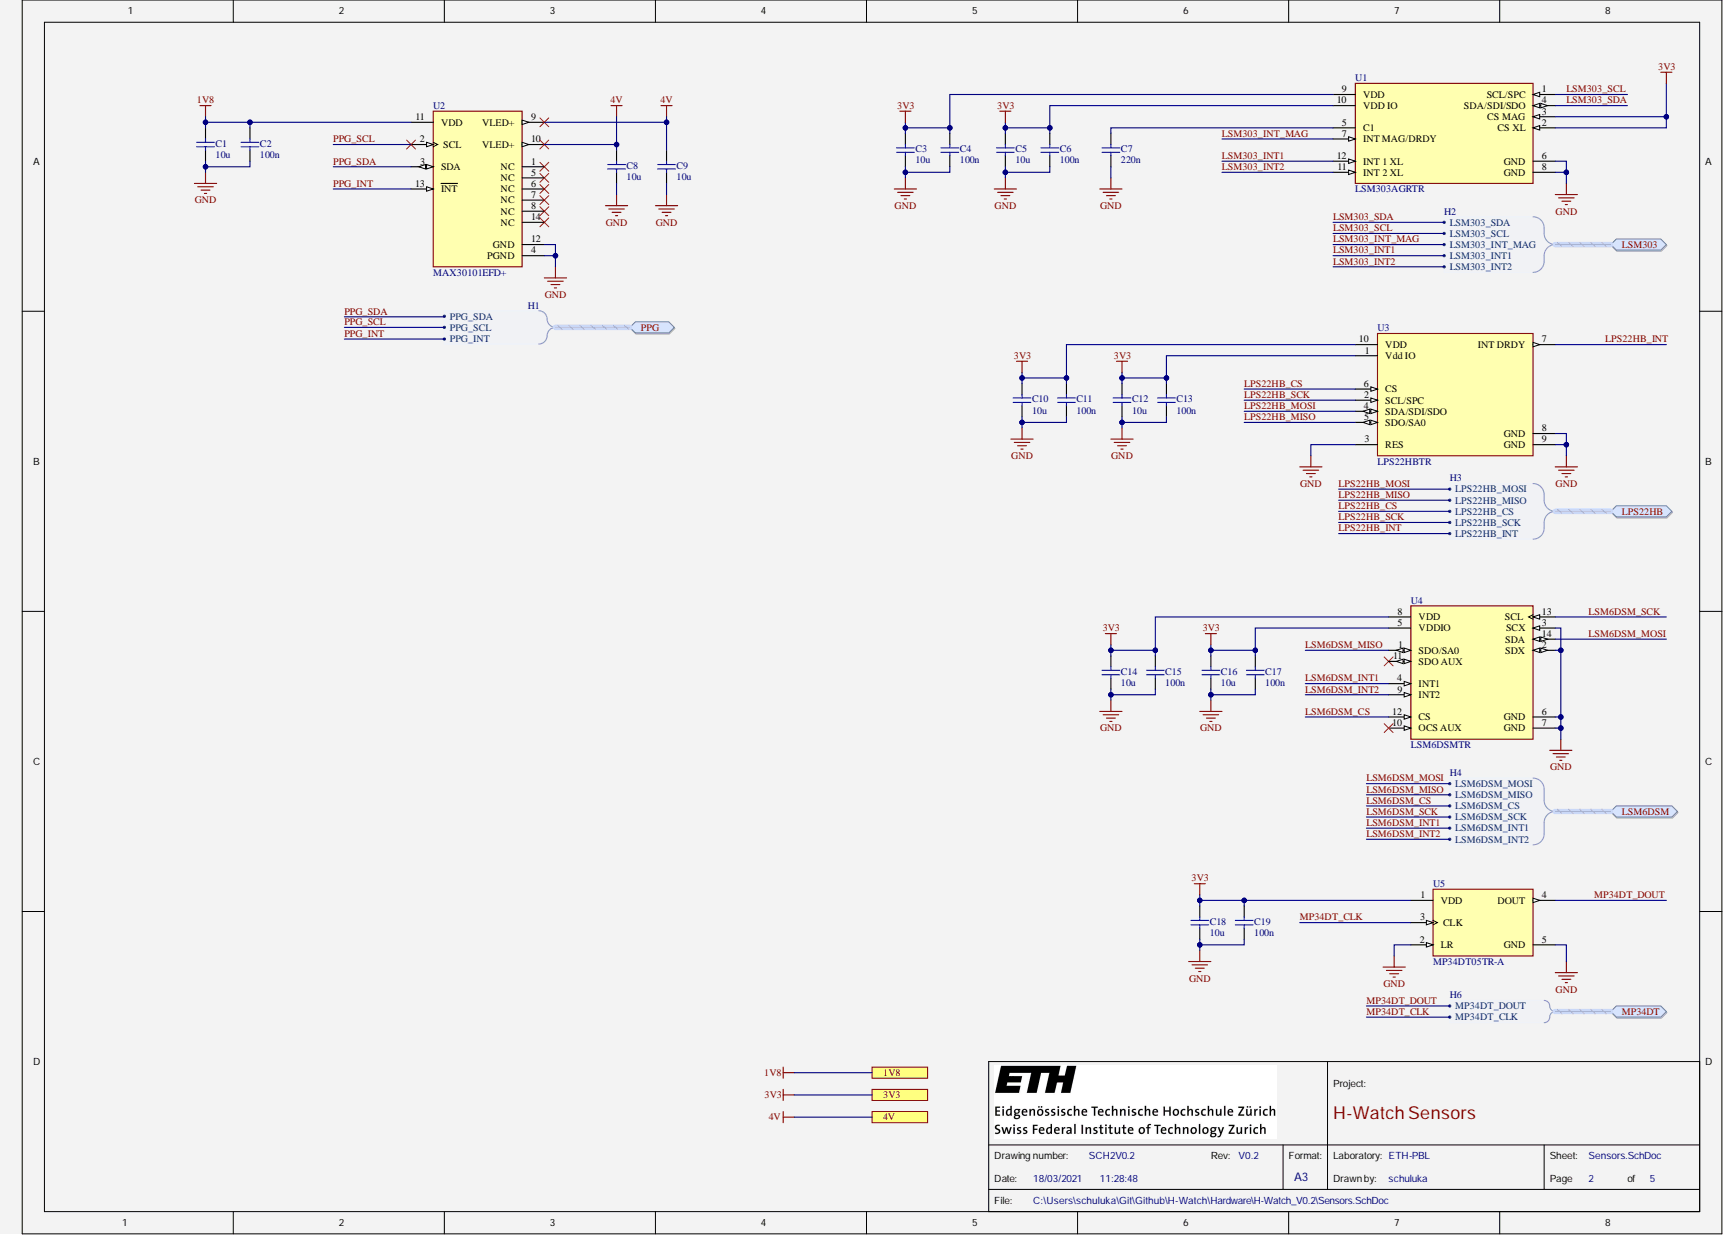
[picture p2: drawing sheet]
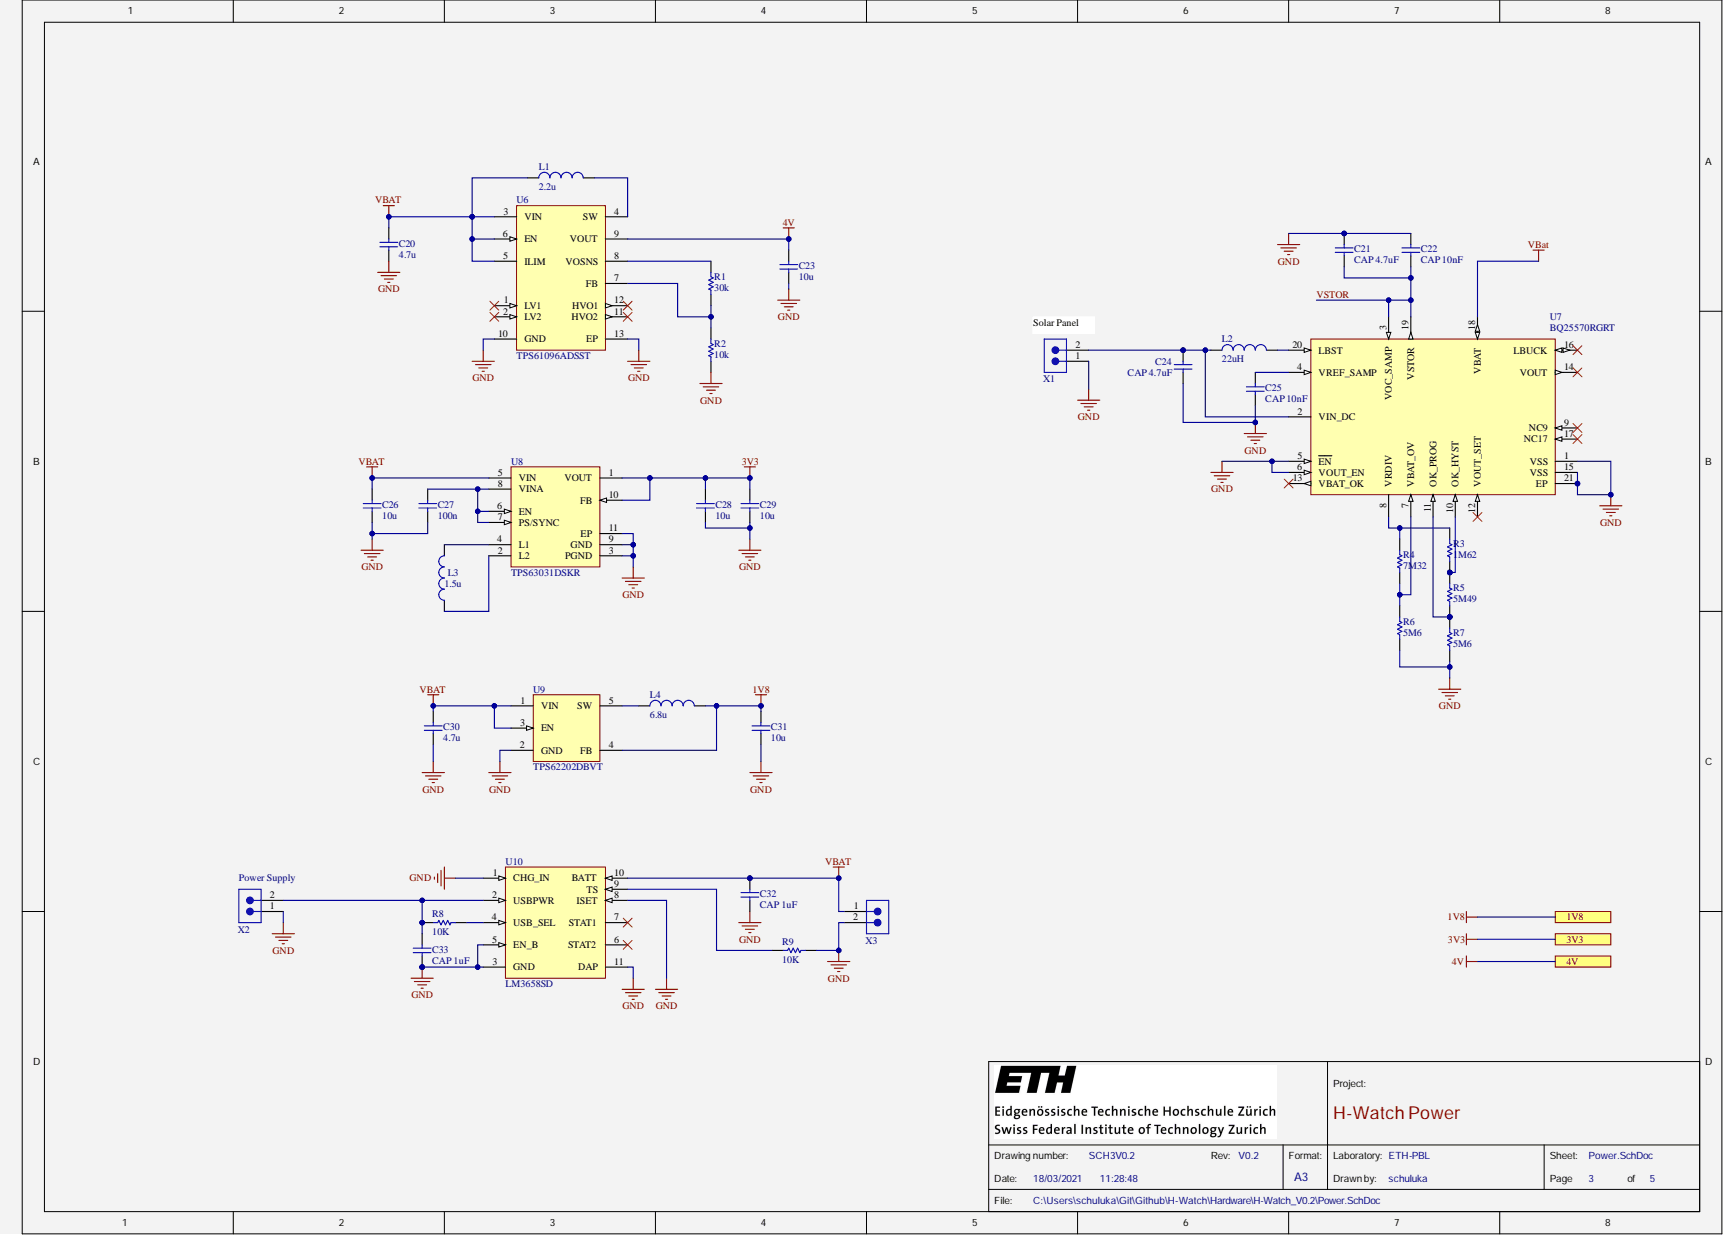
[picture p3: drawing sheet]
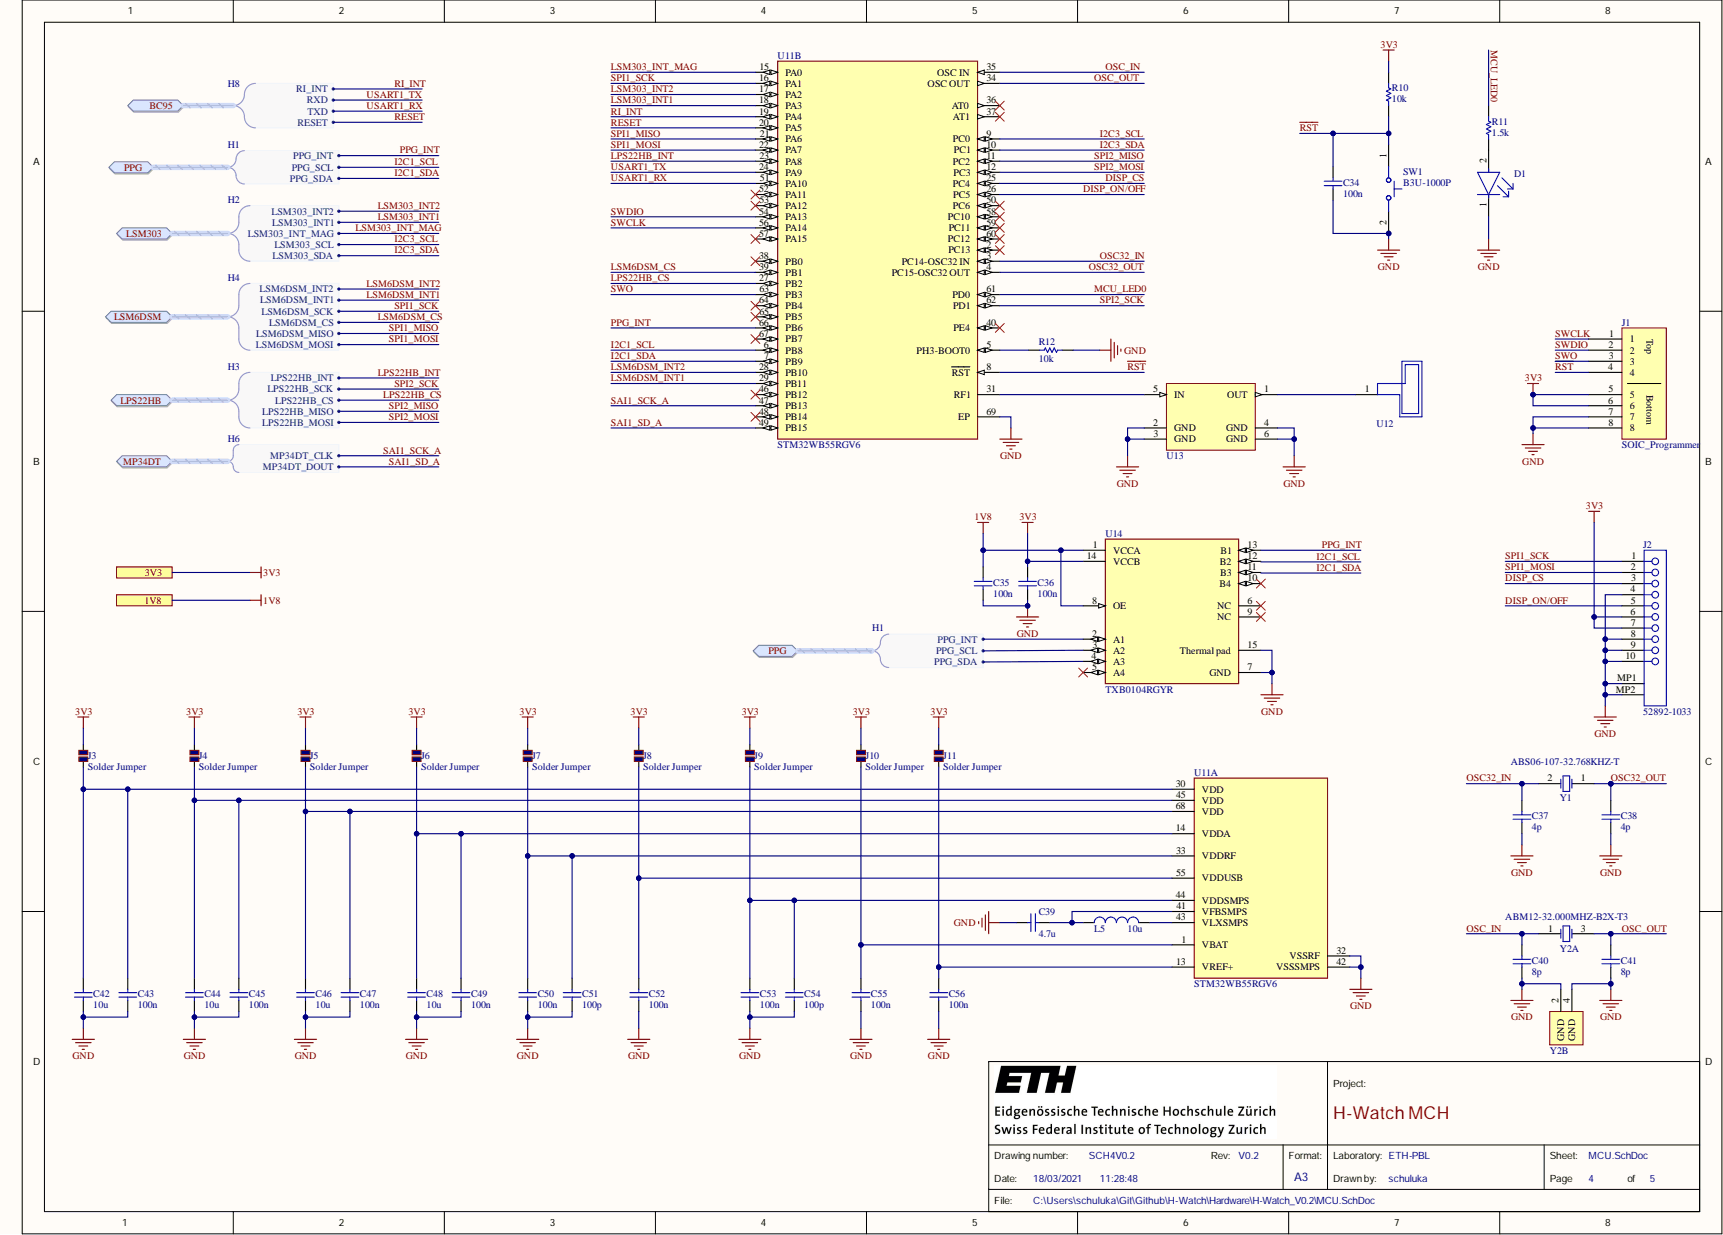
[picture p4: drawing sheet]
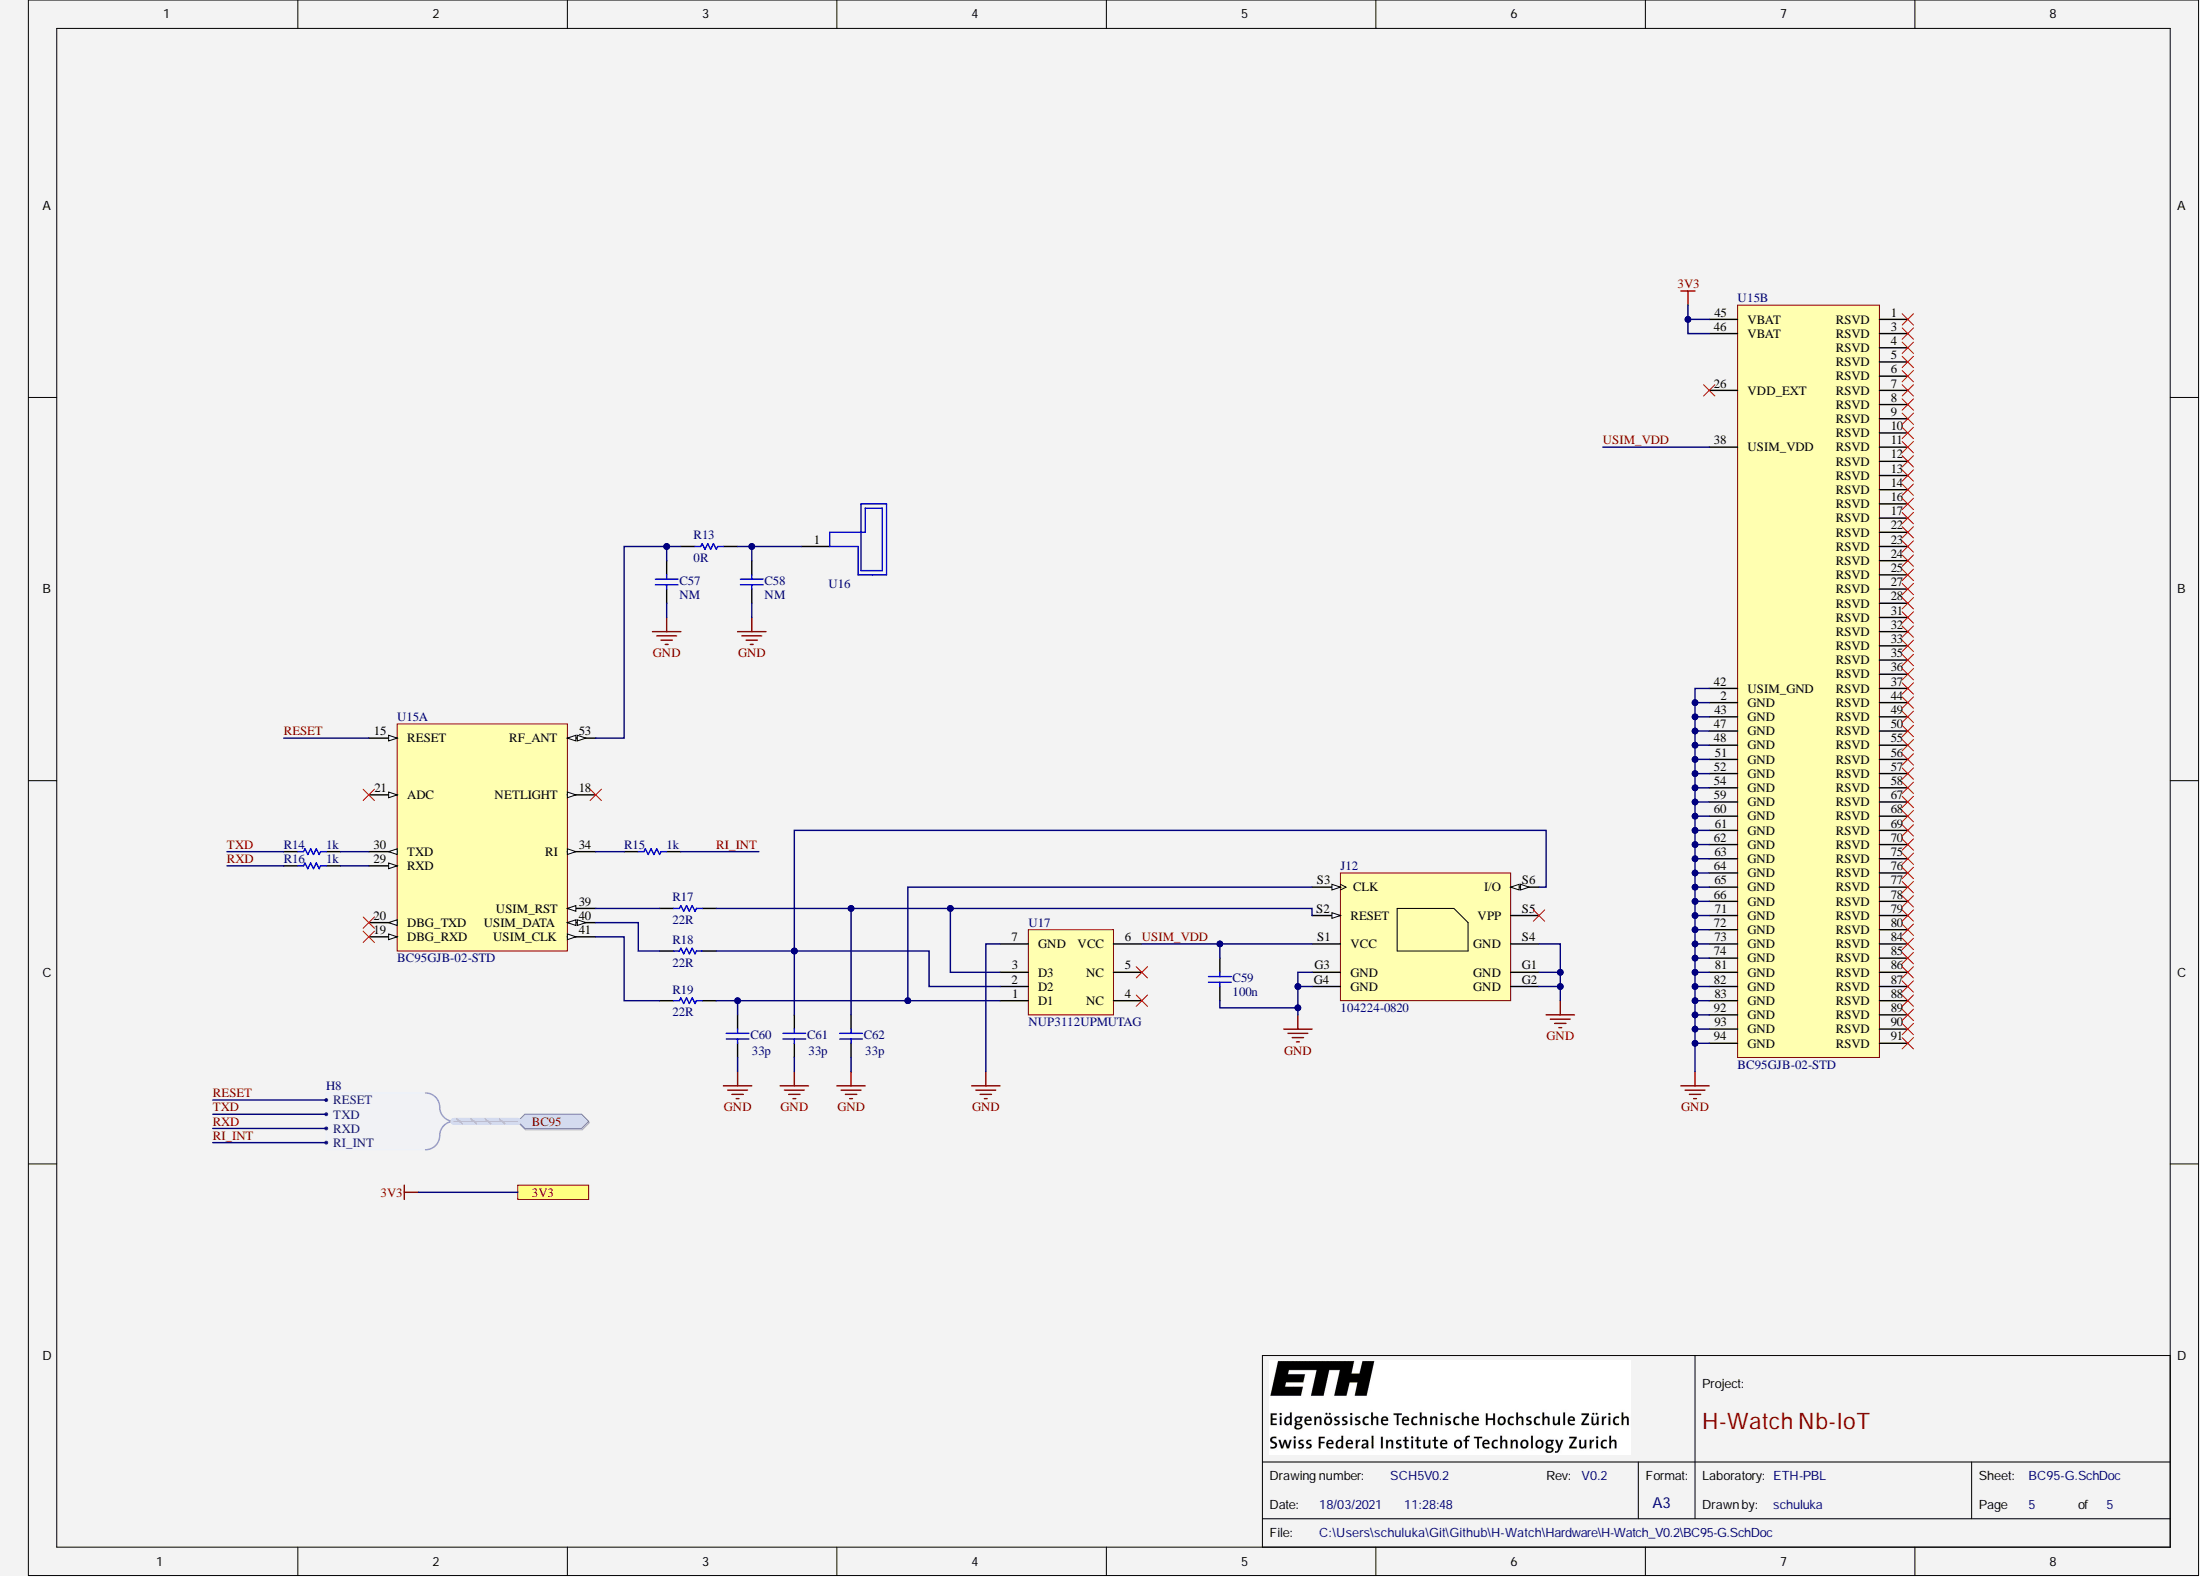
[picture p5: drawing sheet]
# Altium project H-Watch.PrjPcb
5 sheets, 122 parts. Net scope: hierarchical (ports join the sheet entries above them; power ports are global).
Board file: H-Watch.PcbDoc
Sheets:
  H-Watch.SchDoc
    U_Sensors = Sensors.SchDoc
    U_Power = Power.SchDoc
    U_MCU = MCU.SchDoc
    U_BC95-G = BC95-G.SchDoc

## Sheet H-Watch.SchDoc: H-Watch Main
size A3; DrawnBy: schuluka; Organization: ETH-PBL; DocumentNumber: SCH1V0.2; Revision: V0.2; SheetNumber: 1; SheetTotal: 5

### Sub-sheets
U_BC95-G = BC95-G.SchDoc: BC95 (harness H8), 3V3
U_MCU = MCU.SchDoc: 1V8, 3V3, LSM303 (harness *), LPS22HB (harness *), LSM6DSM (harness *), MP34DT (harness *), PPG (harness *), BC95 (harness H8)
U_Power = Power.SchDoc: 1V8, 3V3, 4V
U_Sensors = Sensors.SchDoc: PPG (harness *), MP34DT (harness *), LSM6DSM (harness *), LPS22HB (harness *), LSM303 (harness *), 1V8, 4V, 3V3

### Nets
1V8: sheet U_Sensors/1V8, sheet U_Power/1V8, sheet U_MCU/1V8
3V3: sheet U_Sensors/3V3, sheet U_Power/3V3, sheet U_MCU/3V3, sheet U_BC95-G/3V3
4V: sheet U_Sensors/4V, sheet U_Power/4V

### Buses and harness runs
harness sheet U_BC95-G/BC95 = sheet U_MCU/BC95
harness sheet U_MCU/LPS22HB = sheet U_Sensors/LPS22HB
harness sheet U_MCU/LSM6DSM = sheet U_Sensors/LSM6DSM
harness sheet U_MCU/LSM303 = sheet U_Sensors/LSM303
harness sheet U_MCU/MP34DT = sheet U_Sensors/MP34DT
harness sheet U_MCU/PPG = sheet U_Sensors/PPG

## Sheet Sensors.SchDoc: H-Watch Sensors
size A3; DrawnBy: schuluka; Organization: ETH-PBL; DocumentNumber: SCH2V0.2; Revision: V0.2; SheetNumber: 2; SheetTotal: 5

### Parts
C1  10u  [CAPC1005X70X10NL05]
C2  100n  [CAPC1005X60X30ML05T10]
C3  10u  [CAPC1005X70X10NL05]
C4  100n  [CAPC1005X60X30ML05T10]
C5  10u  [CAPC1005X70X10NL05]
C6  100n  [CAPC1005X60X30ML05T10]
C7  220n  [CAPC1005X55X25ML05T10]
C8  10u  [CAPC1005X70X10NL05]
C9  10u  [CAPC1005X70X10NL05]
C10  10u  [CAPC1005X70X10NL05]
C11  100n  [CAPC1005X60X30ML05T10]
C12  10u  [CAPC1005X70X10NL05]
C13  100n  [CAPC1005X60X30ML05T10]
C14  10u  [CAPC1005X70X10NL05]
C15  100n  [CAPC1005X60X30ML05T10]
C16  10u  [CAPC1005X70X10NL05]
C17  100n  [CAPC1005X60X30ML05T10]
C18  10u  [CAPC1005X70X10NL05]
C19  100n  [CAPC1005X60X30ML05T10]
U1  LSM303AGRTR  [FP-LGA-12-8487206-MFG]
U2  MAX30101EFD+  [FP-F143A5-1-MFG]
U3  LPS22HBTR  [FP-HLGA-10L-8479831-0]
U4  LSM6DSMTR  [FP-LGA-14L-DM00249496-MFG]
U5  MP34DT05TR-A  [FP-HCLGA-DM00231908-MFG]

### Ports
1V8, 3V3, 4V, LPS22HB (harness H3), LSM6DSM (harness H4), LSM303 (harness H2), MP34DT (harness H6), PPG (harness H1)

### Harnesses
H2: LSM303_SDA, LSM303_SCL, LSM303_INT_MAG, LSM303_INT1, LSM303_INT2
H3: LPS22HB_MOSI, LPS22HB_MISO, LPS22HB_CS, LPS22HB_SCK, LPS22HB_INT
H4: LSM6DSM_MOSI, LSM6DSM_MISO, LSM6DSM_CS, LSM6DSM_SCK, LSM6DSM_INT1, LSM6DSM_INT2
H6: MP34DT_DOUT, MP34DT_CLK
H1: PPG_SDA, PPG_SCL, PPG_INT

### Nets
1V8: C1.2 C2.2 U2.11(VDD) ; port 1V8
3V3: C3.2 C4.2 C5.2 C6.2 C10.2 C11.2 C12.2 C13.2 C14.2 C15.2 C16.2 C17.2 C18.2 C19.2 U1.2(CS_XL) U1.3(CS_MAG) U1.9(VDD) U1.10(VDD_IO) U3.1(Vdd_IO) U3.10(VDD) U4.5(VDDIO) U4.8(VDD) U5.1(VDD) ; port 3V3
4V: C8.2 C9.2 U2.9(VLED+) U2.10(VLED+) ; port 4V
GND: C1.1 C2.1 C3.1 C4.1 C5.1 C6.1 C7.1 C8.1 C9.1 C10.1 C11.1 C12.1 C13.1 C14.1 C15.1 C16.1 C17.1 C18.1 C19.1 U1.6(GND) U1.8(GND) U2.4(PGND) U2.12(GND) U3.3(RES) U3.8(GND) U3.9(GND) U4.2(SDX) U4.3(SCX) U4.6(GND) U4.7(GND) U5.2(LR) U5.5(GND)
LPS22HB_CS: U3.6(CS) ; port LPS22HB.LPS22HB_CS
LPS22HB_INT: U3.7(INT_DRDY) ; port LPS22HB.LPS22HB_INT
LPS22HB_MISO: U3.5(SDO/SA0) ; port LPS22HB.LPS22HB_MISO
LPS22HB_MOSI: U3.4(SDA/SDI/SDO) ; port LPS22HB.LPS22HB_MOSI
LPS22HB_SCK: U3.2(SCL/SPC) ; port LPS22HB.LPS22HB_SCK
LSM6DSM_CS: U4.12(CS) ; port LSM6DSM.LSM6DSM_CS
LSM6DSM_INT1: U4.4(INT1) ; port LSM6DSM.LSM6DSM_INT1
LSM6DSM_INT2: U4.9(INT2) ; port LSM6DSM.LSM6DSM_INT2
LSM6DSM_MISO: U4.1(SDO/SA0) ; port LSM6DSM.LSM6DSM_MISO
LSM6DSM_MOSI: U4.14(SDA) ; port LSM6DSM.LSM6DSM_MOSI
LSM6DSM_SCK: U4.13(SCL) ; port LSM6DSM.LSM6DSM_SCK
LSM303_INT1: U1.12(INT_1_XL) ; port LSM303.LSM303_INT1
LSM303_INT2: U1.11(INT_2_XL) ; port LSM303.LSM303_INT2
LSM303_INT_MAG: U1.7(INT_MAG/DRDY) ; port LSM303.LSM303_INT_MAG
LSM303_SCL: U1.1(SCL/SPC) ; port LSM303.LSM303_SCL  [project net I2C3_SCL]
LSM303_SDA: U1.4(SDA/SDI/SDO) ; port LSM303.LSM303_SDA  [project net I2C3_SDA]
MP34DT_CLK: U5.3(CLK) ; port MP34DT.MP34DT_CLK
MP34DT_DOUT: U5.4(DOUT) ; port MP34DT.MP34DT_DOUT
PPG_INT: U2.13(~{INT}) ; port PPG.PPG_INT
PPG_SCL: U2.2(SCL) ; port PPG.PPG_SCL  [project net I2C1_SCL]
PPG_SDA: U2.3(SDA) ; port PPG.PPG_SDA  [project net I2C1_SDA]
NetC7_2: C7.2 U1.5(C1)

Not connected (* = marked no-connect by the designer): U2 1(NC)* 5(NC)* 6(NC)* 7(NC)* 8(NC)* 14(NC)*; U4 10(OCS_AUX)* 11(SDO_AUX)*

## Sheet Power.SchDoc: H-Watch Power
size A3; DrawnBy: schuluka; Organization: ETH-PBL; DocumentNumber: SCH3V0.2; Revision: V0.2; SheetNumber: 3; SheetTotal: 5

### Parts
C20  4.7u  [CAPC1608X90X20ML10]
C21  CAP 4.7uF  [CAPC0603(1608)100_L]
C22  CAP 10nF  [CAPC0603(1608)100_L]
C23  10u  [CAPC1608X90X35NL10T15]
C24  CAP 4.7uF  [CAPC0603(1608)100_L]
C25  CAP 10nF  [CAPC0603(1608)100_L]
C26  10u  [CAPC1608X90X35NL10T15]
C27  100n  [CAPC1005X60X30ML05T10]
C28  10u  [CAPC1608X90X35NL10T15]
C29  10u  [CAPC1608X90X35NL10T15]
C30  4.7u  [CAPC1608X90X20ML10]
C31  10u  [CAPC1608X90X35NL10T15]
C32  CAP 1uF  [CAPC0603(1608)100_L]
C33  CAP 1uF  [CAPC0603(1608)100_L]
L1  2.2u  [INDC2013X140X50LL20T20]
L2  value 22uH  [INDC1210(3225)X27_L]  (hidden comment: CBC3225T220MR)
L3  1.5u  [COILCRAFT-IND-LPS3015]
L4  6.8u  [SUMI-CDRH5D28_V]
R1  30k  [RESC1005X40X25ML05T05]
R2  10k  [RESC1005X40X25LL05T05]
R3  1M62  [RESC0603(1608)_L]
R4  7M32  [RESC0603(1608)_L]
R5  5M49  [RESC0603(1608)_L]
R6  5M6  [RESC0603(1608)_L]
R7  5M6  [RESC0603(1608)_L]
R8  10K  [RESC0603(1608)_L]
R9  10K  [RESC0603(1608)_L]
U6  TPS61096ADSST  [SON50P200X80_HS-13N]
U7  BQ25570RGRT  [QFN50P350X350X100_HS-21L]
U8  TPS63031DSKR  [DSK10-2000X1200TP_V]
U9  TPS62202DBVT  [Z5+1_N]
U10  LM3658SD  [SDA10A]
X1  GRPB012VWVN-RC  [Pin Header, 1x2, TH]  (value not drawn)
X2  GRPB012VWVN-RC  [Pin Header, 1x2, TH]  (value not drawn)
X3  GRPB012VWVN-RC  [Pin Header, 1x2, TH]  (value not drawn)

### Ports
1V8, 3V3, 4V

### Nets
1V8: C31.2 L4.2 U9.4(FB) ; port 1V8
3V3: C28.2 C29.2 U8.1(VOUT) U8.10(FB) ; port 3V3
4V: C23.2 U6.9(VOUT) ; port 4V
GND: C20.1 C21.2 C22.2 C23.1 C24.1 C25.1 C26.1 C27.1 C28.1 C29.1 C30.1 C31.1 C32.1 C33.1 R2.1 R6.1 R7.1 R9.2 U6.10(GND) U6.13(EP) U7.1(VSS) U7.5(~{EN}) U7.6(VOUT_EN) U7.15(VSS) U7.21(EP) U8.3(PGND) U8.9(GND) U8.11(EP) U9.2(GND) U10.1(CHG_IN) U10.3(GND) U10.5(EN_B) U10.8(ISET) U10.11(DAP) X1.1 X2.1 X3.2
VBAT: C20.2 C26.2 C30.2 C32.2 L1.1 U6.3(VIN) U6.5(ILIM) U6.6(EN) U7.18(VBAT) U8.5(VIN) U9.1(VIN) U9.3(EN) U10.10(BATT) X3.1
VSTOR: C21.1 C22.1 U7.3(VOC_SAMP) U7.19(VSTOR)
NetC24_2: C24.2 L2.1 U7.2(VIN_DC) X1.2
NetC25_2: C25.2 U7.4(VREF_SAMP)
NetC27_2: C27.2 U8.6(EN) U8.7(PS/SYNC) U8.8(VINA)
NetC33_2: C33.2 R8.1 U10.2(USBPWR) X2.2
NetL1_2: L1.2 U6.4(SW)
NetL2_2: L2.2 U7.20(LBST)
NetL3_1: L3.1 U8.2(L2)
NetL3_2: L3.2 U8.4(L1)
NetL4_1: L4.1 U9.5(SW)
NetR1_1: R1.1 R2.2 U6.7(FB)
NetR1_2: R1.2 U6.8(VOSNS)
NetR3_1: R3.1 R5.2 U7.10(OK_HYST)
NetR3_2: R3.2 R4.2 U7.8(VRDIV)
NetR4_1: R4.1 R6.2 U7.7(VBAT_OV)
NetR5_1: R5.1 R7.2 U7.11(OK_PROG)
NetR8_2: R8.2 U10.4(USB_SEL)
NetR9_1: R9.1 U10.9(TS)

Not connected (* = marked no-connect by the designer): U6 1(LV1)* 2(LV2)* 11(HVO2)* 12(HVO1)*; U7 9(NC9)* 12(VOUT_SET)* 13(VBAT_OK)* 14(VOUT)* 16(LBUCK)* 17(NC17)*; U10 6(STAT2)* 7(STAT1)*

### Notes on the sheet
- (near X1) Solar Panel
- (near X2) Power Supply

## Sheet MCU.SchDoc: H-Watch MCH
size A3; DrawnBy: schuluka; Organization: ETH-PBL; DocumentNumber: SCH4V0.2; Revision: V0.2; SheetNumber: 4; SheetTotal: 5

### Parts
C34  100n  [CAPC1005X60X30ML05T10]
C35  100n  [CAPC1005X60X30ML05T10]
C36  100n  [CAPC1005X60X30ML05T10]
C37  4p  [CAPC1005X55X25ML05T10]
C38  4p  [CAPC1005X55X25ML05T10]
C39  4.7u  [CAPC1608X90X20ML10]
C40  8p  [CAPC1005X55X25NL05T10]
C41  8p  [CAPC1005X55X25NL05T10]
C42  10u  [CAPC1005X70X10NL05]
C43  100n  [CAPC1005X60X30ML05T10]
C44  10u  [CAPC1005X70X10NL05]
C45  100n  [CAPC1005X60X30ML05T10]
C46  10u  [CAPC1005X70X10NL05]
C47  100n  [CAPC1005X60X30ML05T10]
C48  10u  [CAPC1005X70X10NL05]
C49  100n  [CAPC1005X60X30ML05T10]
C50  100n  [CAPC1005X60X30ML05T10]
C51  100p  [CAPC1005X56X25ML10T15]
C52  100n  [CAPC1005X60X30ML05T10]
C53  100n  [CAPC1005X60X30ML05T10]
C54  100p  [CAPC1005X56X25ML10T15]
C55  100n  [CAPC1005X60X30ML05T10]
C56  100n  [CAPC1005X60X30ML05T10]
D1  SML-P11VTT86R  [FP-SML-P1-MFG]  (value not drawn)
J1  SOIC_Programmer  [Programmer]
J2  52892-1033  [MOLX-52892-1033]
J3  Solder Jumper  [Small Solder Jumper]
J4  Solder Jumper  [Small Solder Jumper]
J5  Solder Jumper  [Small Solder Jumper]
J6  Solder Jumper  [Small Solder Jumper]
J7  Solder Jumper  [Small Solder Jumper]
J8  Solder Jumper  [Small Solder Jumper]
J9  Solder Jumper  [Small Solder Jumper]
J10  Solder Jumper  [Small Solder Jumper]
J11  Solder Jumper  [Small Solder Jumper]
L5  10u  [MURA-IND0805_L]
R10  10k  [RESC1005X40X25LL05T05]
R11  1.5k  [RESC1005X40X25ML05T10]
R12  10k  [RESC1005X40X25LL05T05]
SW1  B3U-1000P  [OMRON-B3U-1000_V]
U11  STM32WB55RGV6  [FP-VFQFPN-68-B029-MFG]  (parts A,B of 2)
U12  AMCA31-2R450G-S1F-T3  [AMCA31]  (value not drawn)
U13  MLPF-WB55-01E3  [MLPF-WB55-01E3]  (value not drawn)
U14  TXB0104RGYR  [FP-RGY0014A-MFG]
Y1  ABS06-107-32.768KHZ-T  [DFN140P200X60-2N-ABS06]
Y2  ABM12-32.000MHZ-B2X-T3  [ABM12]  (parts A,B of 2)

### Ports
1V8, 3V3, BC95 (harness H8), LPS22HB (harness H3), LSM6DSM (harness H4), LSM303 (harness H2), MP34DT (harness H6), PPG (harness H1)

### Harnesses
H2: LSM303_SDA, LSM303_SCL, LSM303_INT_MAG, LSM303_INT1, LSM303_INT2
H3: LPS22HB_MOSI, LPS22HB_MISO, LPS22HB_CS, LPS22HB_SCK, LPS22HB_INT
H4: LSM6DSM_MOSI, LSM6DSM_MISO, LSM6DSM_CS, LSM6DSM_SCK, LSM6DSM_INT1, LSM6DSM_INT2
H6: MP34DT_DOUT, MP34DT_CLK
H1: PPG_SDA, PPG_SCL, PPG_INT
H8: RESET, TXD, RXD, RI_INT

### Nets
1V8: C35.2 U14.1(VCCA) U14.8(OE) ; port 1V8
3V3: C36.2 J1.5 J1.6 J2.6 J2.7 J3.2 J4.2 J5.2 J6.2 J7.2 J8.2 J9.2 J10.2 J11.2 R10.2 U14.14(VCCB) ; port 3V3
GND: C34.1 C35.1 C36.1 C37.1 C38.2 C39.1 C40.1 C41.1 C42.1 C43.1 C44.1 C45.1 C46.1 C47.1 C48.1 C49.1 C50.1 C51.1 C52.1 C53.1 C54.1 C55.1 C56.1 D1.1(C) J1.7 J1.8 J2.4 J2.8 J2.9 J2.10 J2.MP1 J2.MP2 R12.1 SW1.2 U11.32(VSSRF) U11.42(VSSSMPS) U11.69(EP) U13.2(GND) U13.3(GND) U13.4(GND) U13.6(GND) U14.7(GND) U14.15(Thermal_pad) Y2.2(GND) Y2.4(GND)
DISP_CS: J2.3 U11.25(PC4)
DISP_ON/OFF: J2.5 U11.26(PC5)
I2C1_SCL: U11.6(PB8) U14.3(A2) ; port PPG.PPG_SCL
I2C1_SDA: U11.7(PB9) U14.4(A3) ; port PPG.PPG_SDA
I2C3_SCL: U11.9(PC0) ; port LSM303.LSM303_SCL
I2C3_SDA: U11.10(PC1) ; port LSM303.LSM303_SDA
LPS22HB_CS: U11.27(PB2) ; port LPS22HB.LPS22HB_CS
LPS22HB_INT: U11.23(PA8) ; port LPS22HB.LPS22HB_INT
LSM6DSM_CS: U11.39(PB1) ; port LSM6DSM.LSM6DSM_CS
LSM6DSM_INT1: U11.29(PB11) ; port LSM6DSM.LSM6DSM_INT1
LSM6DSM_INT2: U11.28(PB10) ; port LSM6DSM.LSM6DSM_INT2
LSM303_INT1: U11.18(PA3) ; port LSM303.LSM303_INT1
LSM303_INT2: U11.17(PA2) ; port LSM303.LSM303_INT2
LSM303_INT_MAG: U11.15(PA0) ; port LSM303.LSM303_INT_MAG
MCU_LED0: R11.2 U11.61(PD0)
OSC32_IN: C37.2 U11.3(PC14-OSC32_IN) Y1.2(X2)
OSC32_OUT: C38.1 U11.4(PC15-OSC32_OUT) Y1.1(X1)
OSC_IN: C40.2 U11.35(OSC_IN) Y2.1(X1)
OSC_OUT: C41.2 U11.34(OSC_OUT) Y2.3(X2)
PPG_INT: U11.66(PB6) U14.2(A1) U14.13(B1) ; port PPG.PPG_INT
~{RST}: C34.2 J1.4 R10.1 SW1.1 U11.8(~{RST})
RESET: U11.20(PA5) ; port BC95.RESET
RI_INT: U11.19(PA4) ; port BC95.RI_INT
SAI1_SCK_A: U11.47(PB13) ; port MP34DT.MP34DT_CLK  [project net MP34DT_CLK]
SAI1_SD_A: U11.49(PB15) ; port MP34DT.MP34DT_DOUT  [project net MP34DT_DOUT]
SPI1_MISO: U11.21(PA6) ; port LSM6DSM.LSM6DSM_MISO  [project net LSM6DSM_MISO]
SPI1_MOSI: J2.2 U11.22(PA7) ; port LSM6DSM.LSM6DSM_MOSI  [project net LSM6DSM_MOSI]
SPI1_SCK: J2.1 U11.16(PA1) ; port LSM6DSM.LSM6DSM_SCK  [project net LSM6DSM_SCK]
SPI2_MISO: U11.11(PC2) ; port LPS22HB.LPS22HB_MISO  [project net LPS22HB_MISO]
SPI2_MOSI: U11.12(PC3) ; port LPS22HB.LPS22HB_MOSI  [project net LPS22HB_MOSI]
SPI2_SCK: U11.62(PD1) ; port LPS22HB.LPS22HB_SCK  [project net LPS22HB_SCK]
SWCLK: J1.1 U11.56(PA14)
SWDIO: J1.2 U11.54(PA13)
SWO: J1.3 U11.63(PB3)
USART1_RX: U11.51(PA10) ; port BC95.TXD  [project net TXD]
USART1_TX: U11.24(PA9) ; port BC95.RXD  [project net RXD]
NetC39_2: C39.2 L5.1 U11.41(VFBSMPS)
NetC42_2: C42.2 C43.2 J3.1 U11.30(VDD)
NetC44_2: C44.2 C45.2 J4.1 U11.45(VDD)
NetC46_2: C46.2 C47.2 J5.1 U11.68(VDD)
NetC48_2: C48.2 C49.2 J6.1 U11.14(VDDA)
NetC50_2: C50.2 C51.2 J7.1 U11.33(VDDRF)
NetC52_2: C52.2 J8.1 U11.55(VDDUSB)
NetC53_2: C53.2 C54.2 J9.1 U11.44(VDDSMPS)
NetC55_2: C55.2 J10.1 U11.1(VBAT)
NetC56_2: C56.2 J11.1 U11.13(VREF+)
NetD1_2: D1.2(A) R11.1
NetL5_2: L5.2 U11.43(VLXSMPS)
NetR12_2: R12.2 U11.5(PH3-BOOT0)
NetU11_31: U11.31(RF1) U13.5(IN)
NetU12_1: U12.1 U13.1(OUT)

Not connected (* = marked no-connect by the designer): U11 2(PC13)* 36(AT0)* 37(AT1)* 38(PB0)* 40(PE4)* 46(PB12)* 48(PB14)* 50(PC6)* 52(PA11)* 53(PA12)* 57(PA15)* 58(PC10)* 59(PC11)* 60(PC12)* 64(PB4)* 65(PB5)* 67(PB7)*; U14 5(A4)* 6(NC)* 9(NC)* 10(B4)* 11(B3) 12(B2)

## Sheet BC95-G.SchDoc: H-Watch Nb-IoT
size A3; DrawnBy: schuluka; Organization: ETH-PBL; DocumentNumber: SCH5V0.2; Revision: V0.2; SheetNumber: 5; SheetTotal: 5

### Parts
C57  NM  [CAPC1608X90X35ML10T15]
C58  NM  [CAPC1608X90X35ML10T15]
C59  100n  [CAPC1005X60X30ML05T10]
C60  33p  [CAPC1005X56X25ML10T15]
C61  33p  [CAPC1005X56X25ML10T15]
C62  33p  [CAPC1005X56X25ML10T15]
J12  104224-0820  [1042240820]
R13  0R  [RESC1609X55X30ML10T20]
R14  1k  [RESC1005X40X25NL05T05]
R15  1k  [RESC1005X40X25NL05T05]
R16  1k  [RESC1005X40X25NL05T05]
R17  22R  [RESC1005X40X25LL05T05]
R18  22R  [RESC1005X40X25LL05T05]
R19  22R  [RESC1005X40X25LL05T05]
U15  BC95GJB-02-STD  [BC95GJB-02-STD]  (parts A,B of 2)
U16  FR01-S4-224  [FR01-S4-224]  (value not drawn)
U17  NUP3112UPMUTAG  [ONSC-UDFN-6-517AP-01_V]

### Ports
3V3, BC95 (harness H8)

### Harnesses
H8: RESET, TXD, RXD, RI_INT

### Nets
3V3: U15.45(VBAT) U15.46(VBAT) ; port 3V3
GND: C57.1 C58.1 C59.1 C60.1 C61.1 C62.1 J12.G1(GND) J12.G2(GND) J12.G3(GND) J12.G4(GND) J12.S4(GND) U15.2(GND) U15.42(USIM_GND) U15.43(GND) U15.47(GND) U15.48(GND) U15.51(GND) U15.52(GND) U15.54(GND) U15.59(GND) U15.60(GND) U15.61(GND) U15.62(GND) U15.63(GND) U15.64(GND) U15.65(GND) U15.66(GND) U15.71(GND) U15.72(GND) U15.73(GND) U15.74(GND) U15.81(GND) U15.82(GND) U15.83(GND) U15.92(GND) U15.93(GND) U15.94(GND) U17.7(GND)
RESET: U15.15(RESET) ; port BC95.RESET
RI_INT: R15.2 ; port BC95.RI_INT
RXD: R16.1 ; port BC95.RXD
TXD: R14.1 ; port BC95.TXD
USIM_VDD: C59.2 J12.S1(VCC) U15.38(USIM_VDD) U17.6(VCC)
NetC57_2: C57.2 R13.1 U15.53(RF_ANT)
NetC58_2: C58.2 R13.2 U16.1
NetC60_2: C60.2 J12.S3(CLK) R19.2 U17.1(D1)
NetC61_2: C61.2 J12.S6(I/O) R18.2 U17.2(D2)
NetC62_2: C62.2 J12.S2(RESET) R17.2 U17.3(D3)
NetR14_2: R14.2 U15.30(TXD)
NetR15_1: R15.1 U15.34(RI)
NetR16_2: R16.2 U15.29(RXD)
NetR17_1: R17.1 U15.39(USIM_RST)
NetR18_1: R18.1 U15.40(USIM_DATA)
NetR19_1: R19.1 U15.41(USIM_CLK)

Not connected (* = marked no-connect by the designer): J12 S5(VPP)*; U15 1(RSVD)* 3(RSVD)* 4(RSVD)* 5(RSVD)* 6(RSVD)* 7(RSVD)* 8(RSVD)* 9(RSVD)* 10(RSVD)* 11(RSVD)* 12(RSVD)* 13(RSVD)* 14(RSVD)* 16(RSVD)* 17(RSVD)* 18(NETLIGHT)* 19(DBG_RXD)* 20(DBG_TXD)* 21(ADC)* 22(RSVD)* 23(RSVD)* 24(RSVD)* 25(RSVD)* 26(VDD_EXT)* 27(RSVD)* 28(RSVD)* 31(RSVD)* 32(RSVD)* 33(RSVD)* 35(RSVD)* 36(RSVD)* 37(RSVD)* 44(RSVD)* 49(RSVD)* 50(RSVD)* 55(RSVD)* 56(RSVD)* 57(RSVD)* 58(RSVD)* 67(RSVD)* 68(RSVD)* 69(RSVD)* 70(RSVD)* 75(RSVD)* 76(RSVD)* 77(RSVD)* 78(RSVD)* 79(RSVD)* 80(RSVD)* 84(RSVD)* 85(RSVD)* 86(RSVD)* 87(RSVD)* 88(RSVD)* 89(RSVD)* 90(RSVD)* 91(RSVD)*; U17 4(NC)* 5(NC)*

## Nets that join several sheets
1V8: Sensors (C1.2 C2.2 U2.11), Power (C31.2 L4.2 U9.4), MCU (C35.2 U14.1 U14.8)
3V3: Sensors (23 pins), Power (C28.2 C29.2 U8.1 U8.10), MCU (16 pins), BC95-G (U15.45 U15.46)
4V: Sensors (C8.2 C9.2 U2.9 U2.10), Power (C23.2 U6.9)
GND: Sensors (32 pins), Power (37 pins), MCU (45 pins), BC95-G (38 pins)
I2C1_SCL: Sensors (U2.2), MCU (U11.6 U14.3)
I2C1_SDA: Sensors (U2.3), MCU (U11.7 U14.4)
I2C3_SCL: Sensors (U1.1), MCU (U11.9)
I2C3_SDA: Sensors (U1.4), MCU (U11.10)
LPS22HB_CS: Sensors (U3.6), MCU (U11.27)
LPS22HB_INT: Sensors (U3.7), MCU (U11.23)
LPS22HB_MISO: Sensors (U3.5), MCU (U11.11)
LPS22HB_MOSI: Sensors (U3.4), MCU (U11.12)
LPS22HB_SCK: Sensors (U3.2), MCU (U11.62)
LSM6DSM_CS: Sensors (U4.12), MCU (U11.39)
LSM6DSM_INT1: Sensors (U4.4), MCU (U11.29)
LSM6DSM_INT2: Sensors (U4.9), MCU (U11.28)
LSM6DSM_MISO: Sensors (U4.1), MCU (U11.21)
LSM6DSM_MOSI: Sensors (U4.14), MCU (J2.2 U11.22)
LSM6DSM_SCK: Sensors (U4.13), MCU (J2.1 U11.16)
LSM303_INT1: Sensors (U1.12), MCU (U11.18)
LSM303_INT2: Sensors (U1.11), MCU (U11.17)
LSM303_INT_MAG: Sensors (U1.7), MCU (U11.15)
MP34DT_CLK: Sensors (U5.3), MCU (U11.47)
MP34DT_DOUT: Sensors (U5.4), MCU (U11.49)
PPG_INT: Sensors (U2.13), MCU (U11.66 U14.2 U14.13)
RESET: MCU (U11.20), BC95-G (U15.15)
RI_INT: MCU (U11.19), BC95-G (R15.2)
RXD: MCU (U11.24), BC95-G (R16.1)
TXD: MCU (U11.51), BC95-G (R14.1)

## Assembly variants
NoU2: not fitted U2
NoU3: not fitted U14
